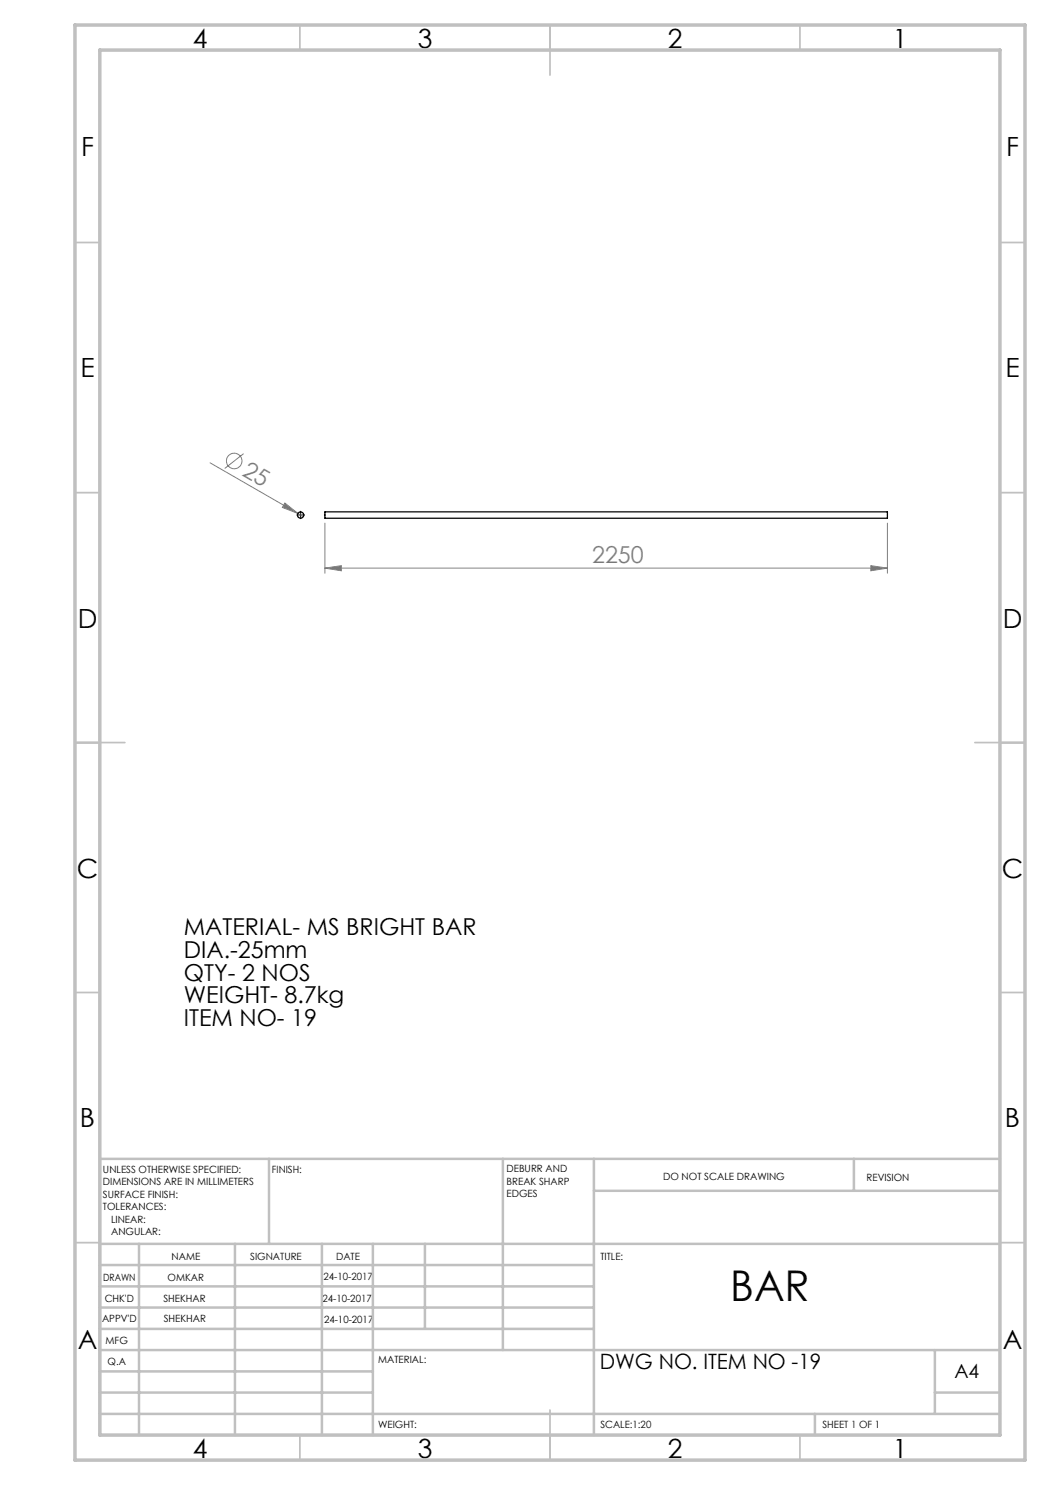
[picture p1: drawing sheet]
<svg xmlns="http://www.w3.org/2000/svg" width="210mm" height="297mm" viewBox="0 0 210 297" stroke-linecap="round" stroke-linejoin="round" font-family="sans-serif">
<g fill="none" stroke="#808080" stroke-width=".2">
<path d="M42 92.6l17.6 10.1M48.7 90.7l-3.8 3M57 100.6l2.6 2.1-3.1-1.2zM59.6 102.7l1 .6M65 113.6l3.3-.5v1.1zM65 104.6v10M65 113.6h112.5M174.2 113.1l3.3 .5-3.3 .6zM177.5 104.6v10"/>
<circle cx="46.8" cy="92.2" r="1.57"/>
</g>
<path d="M59.9 103h-.5M60.1 102.7v-.5M60.1 103.2v.5M60.4 103h.5" fill="none" stroke="#000" stroke-width=".2" stroke-dasharray="15.2 1.3 1.3 1.3"/>
<path d="M60 103h.3M60.1 102.9v.2" fill="none" stroke="#000" stroke-width=".2"/>
<g fill="none" stroke="#c0c0c0" stroke-width=".35">
<path d="M60 5v5M110 5v10M160 5v5M15 48.5h5M200 48.5h5M15 98.5h5M200 98.5h5M15 148.5h10M195 148.5h10M15 198.5h5M200 198.5h5M15 248.5h5"/>
<path d="M200 248.5h5M60 287v5M110 282v10M160 287v5"/>
</g>
<g fill="none" stroke="#c0c0c0" stroke-width=".5">
<path d="M53.8 231.8v17M100.6 231.8v38.2M118.8 231.8v55.2M118.8 238.2h81.2M170.8 231.8v6.4M200 231.8h-180v55.2M20 248.8h180M20 257.3h98.8M20 253h98.8M27.8 248.8v38.2M47 248.8v38.2M64.4 248.8v38.2"/>
<path d="M74.6 248.8v38.2M85 248.8v17M20 265.8h98.8M20 261.5h98.8M20 278.5h54.6M20 274.3h54.6M20 270h180M187 278.5h13M187 270v12.8M20 282.8h180M163 282.8v4.2"/>
</g>
<path d="M15 5h190v287h-190zM20 10h180v277h-180z" fill="none" stroke="#c0c0c0" stroke-width=".7"/>
<g fill="#808080">
<path d="M57 100.6l2.6 2.1-3.1-1.2z"/>
<path d="M65 113.6l3.3-.5v1.1zM174.2 113.1l3.3 .5-3.3 .6z"/>
</g>
<g fill="none" stroke="#000" stroke-width=".25">
<path d="M65 102.4h112.5v1.2h-112.5z"/>
<circle cx="60.1" cy="103" r=".62"/>
</g>
<text font-size="8.5" x="146.1" y="260.3">BAR</text>
<g font-size="5.3">
<text x="38.5" y="9.5">4</text>
<text x="83.5" y="9.5">3</text>
<text x="133.6" y="9.5">2</text>
<text x="178.6" y="9.5">1</text>
<text x="16.2" y="31.3">F</text>
<text x="201.2" y="31.3">F</text>
<text x="16.1" y="75.5">E</text>
<text x="201.1" y="75.5">E</text>
<text x="15.5" y="125.5">D</text>
<text x="200.5" y="125.5">D</text>
<text x="15.4" y="175.5">C</text>
<text x="200.4" y="175.5">C</text>
<text x="16" y="225.5">B</text>
<text x="201" y="225.5">B</text>
<text x="15.5" y="269.8">A</text>
<text x="200.5" y="269.8">A</text>
<text x="38.5" y="291.5">4</text>
<text x="83.5" y="291.5">3</text>
<text x="133.6" y="291.5">2</text>
<text x="178.6" y="291.5">1</text>
</g>
<g font-size="4.7" fill="#808080">
<text x="48.2" y="94.9" transform="rotate(30 48.2 94.9)">25</text>
<text x="118.4" y="112.6">2250</text>
</g>
<g font-size="4.7">
<text x="36.8" y="187.1">MATERIAL- MS BRIGHT BAR</text>
<text x="36.8" y="191.6">DIA.-25mm</text>
<text x="36.8" y="196.1">QTY- 2 NOS</text>
<text x="36.8" y="200.6">WEIGHT- 8.7kg</text>
<text x="36.8" y="205.2">ITEM NO- 19</text>
</g>
<text font-size="4.2" x="120" y="273.8">DWG NO. ITEM NO -19</text>
<text font-size="3.9" x="190.9" y="275.5">A4</text>
<g font-size="2">
<text x="20.6" y="234.6">UNLESS OTHERWISE SPECIFIED:</text>
<text x="20.6" y="237.1">DIMENSIONS ARE IN MILLIMETERS</text>
<text x="20.6" y="239.6">SURFACE FINISH:</text>
<text x="54.4" y="234.6">FINISH:</text>
<text x="101.3" y="234.5">DEBURR AND</text>
<text x="101.3" y="237">BREAK SHARP</text>
<text x="101.3" y="239.5">EDGES</text>
<text x="132.6" y="236">DO NOT SCALE DRAWING</text>
<text x="173.3" y="236.2">REVISION</text>
<text x="20.6" y="242.1">TOLERANCES:</text>
<text x="22.2" y="244.6">LINEAR:</text>
<text x="22.2" y="247.1">ANGULAR:</text>
<text x="34.3" y="252">NAME</text>
<text x="50" y="251.9">SIGNATURE</text>
<text x="67.2" y="251.9">DATE</text>
<text x="120.1" y="251.9">TITLE:</text>
<text x="20.6" y="256.1">DRAWN</text>
<text x="33.5" y="256.1">OMKAR</text>
<text x="64.7" y="255.9">24-10-2017</text>
<text x="20.9" y="260.3">CHK'D</text>
<text x="32.7" y="260.3">SHEKHAR</text>
<text x="64.5" y="260.3">24-10-2017</text>
<text x="20.4" y="264.4">APPV'D</text>
<text x="21.1" y="268.8">MFG</text>
<text x="32.8" y="264.4">SHEKHAR</text>
<text x="64.8" y="264.6">24-10-2017</text>
<text x="21.5" y="273">Q.A</text>
<text x="75.6" y="272.5">MATERIAL:</text>
<text x="75.6" y="285.5">WEIGHT:</text>
<text x="120.1" y="285.6">SCALE:1:20</text>
<text x="164.5" y="285.6">SHEET 1 OF 1</text>
</g>
</svg>
